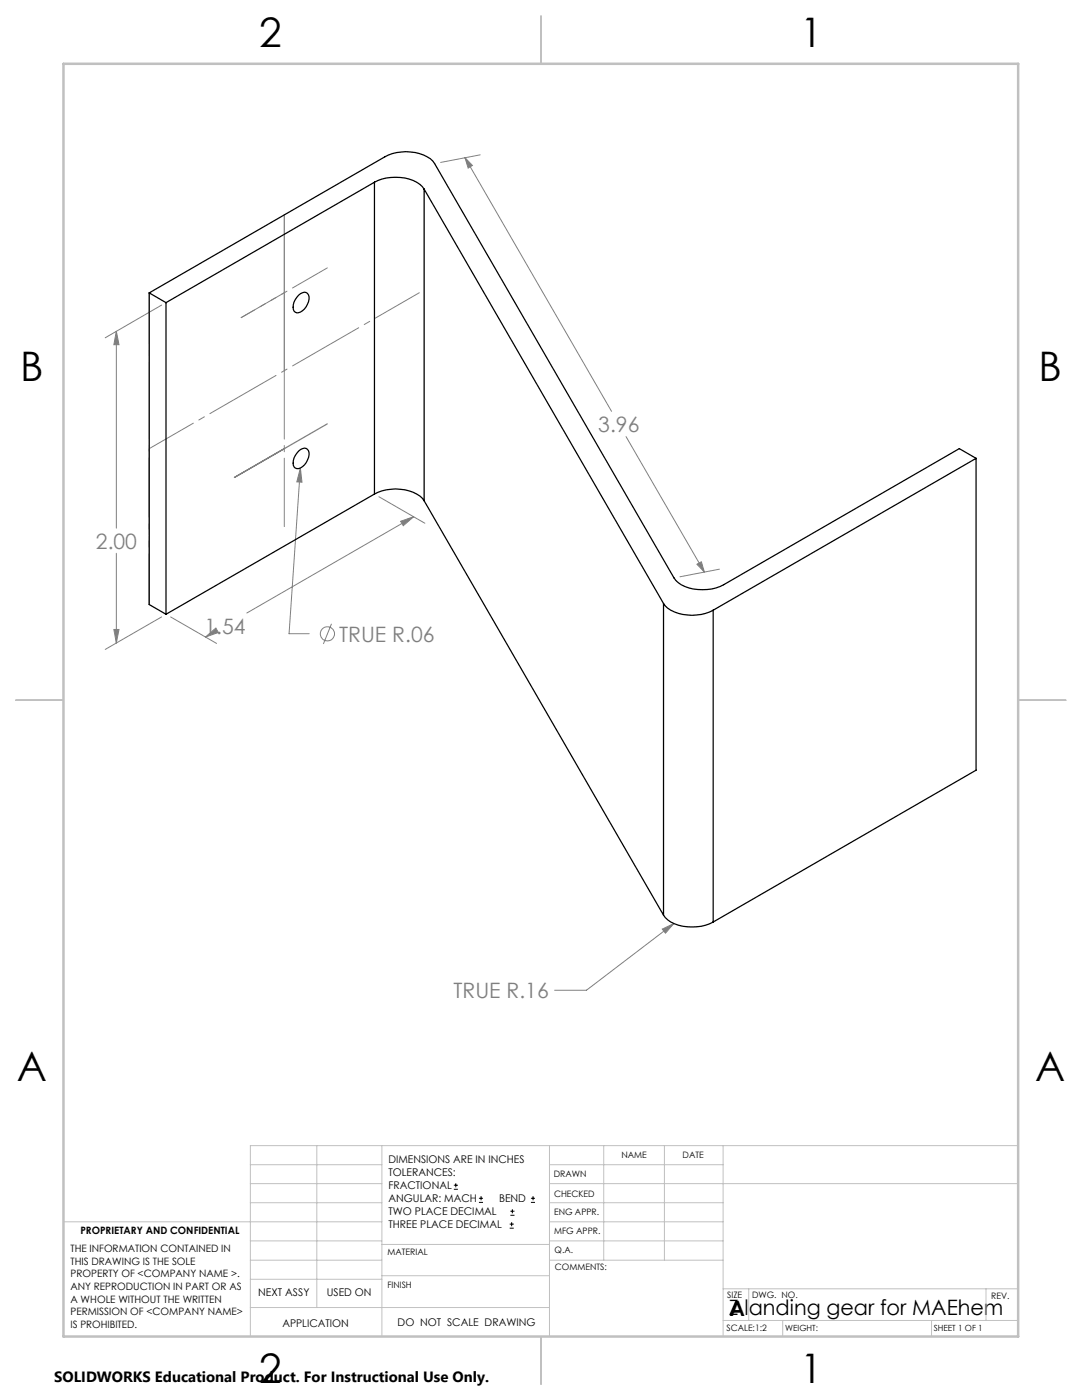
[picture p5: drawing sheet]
<svg xmlns="http://www.w3.org/2000/svg" width="216mm" height="279mm" viewBox="0 0 216 279" stroke-linecap="round" stroke-linejoin="round" font-family="sans-serif">
<g fill="none" stroke="#808080" stroke-width=".2">
<path d="M92.8 31.5l1.5 1.5-.9 .5zM92.8 31.5l29.2 50.6M95.8 30.9l-7.9 1.5M23.2 66.1l.5 2.7h-1zM23.2 66.1v39.3M32.2 60.9l-11.2 6.5M59.9 93.4l.4 2.8h-1.1zM59.9 93.4l-2.2 33.1h4M75.6 99.1l9.2 5.3M124.9 87.1l15.6 27.1M23.2 110.4v17.9M79.9 104l2.6-.9-2 1.8z"/>
<path d="M82.5 103.1l-33.3 19.2M139.1 112.6l.8-.5 .6 2.1zM143.5 113.6l-7.8 1.5M22.7 125.6h1l-.5 2.7zM32.2 123.1l-11.2 6.5M34 123.1l9.2 5.3M41 127.1l2.1-1.8 .5 .9zM41 127.1h.1M66.1 124.5l-1.6 4M132.2 185.4l2.2-1.1-1.6 1.9zM134.4 184.3l-17.4 13.3h-6.3"/>
<circle cx="65.3" cy="126.5" r="1.42"/>
</g>
<g fill="none" stroke="#000" stroke-width=".2">
<path d="M90.6 237.3h.8M90.6 236.5h.8M90.9 236.1v.9M95.6 240h.8M95.6 239.1h.8M96 238.7v.8M105.9 240h.9M105.9 239.1h.9M106.4 238.7v.8M101.7 245.1h.8M101.7 244.3h.8M101.8 242.5h.9"/>
<path d="M101.8 241.7h.9M102.1 243.9v.8M102.2 241.3v.8"/>
</g>
<g fill="none" stroke="#c0c0c0" stroke-width=".2">
<path d="M50 232.4h26.2M50 236.2h26.2M63.2 228.6v32.3M76.2 228.6v38.1M109.6 228.6v38.1M109.6 232.4h34.7M109.6 236.2h93.6M120.5 228.6v22.9M132.6 228.6v22.9M144.3 228.6v38.1M203.2 228.6h-153.2v38.1M12.7 243.8h63.5"/>
<path d="M50 251.5h26.2M50 240h26.2M50 247.7h26.2M50 255.3h26.2M76.2 254.6h33.4M76.2 248.4h33.4M109.6 251.5h34.7M109.6 243.8h34.7M109.6 240h34.7M109.6 247.7h34.7M144.3 257.2h58.9M149.4 257.2v6.3"/>
<path d="M196.7 257.2v6.3M50 260.9h59.6M144.3 263.5h58.9M156.2 263.5v3.2M185.9 263.5v3.2"/>
</g>
<path d="M108 3.2v9.5M3.1 139.7h9.6M203.2 139.7h9.5M108 266.7v9.6" fill="none" stroke="#c0c0c0" stroke-width=".25"/>
<path d="M12.7 12.7h190.5v254h-190.5z" fill="none" stroke="#c0c0c0" stroke-width=".5"/>
<path d="M56.7 42.9v31.1M65.3 84.6l-18.5 10.7 9.9-5.8" fill="none" stroke="#808080" stroke-width=".25"/>
<path d="M29.8 58.4v62.2M29.8 89.5l53.9-31.1" fill="none" stroke="#808080" stroke-width=".2" stroke-dasharray="15.2 1.3 1.3 1.3" stroke-dashoffset="5.1"/>
<path d="M56.7 74v31.1M29.8 120.6v-31.1" fill="none" stroke="#808080" stroke-width=".2" stroke-dasharray="15.2 1.3 1.3 1.3" stroke-dashoffset="1.6"/>
<path d="M56.7 58.4l-8.6 5" fill="none" stroke="#808080" stroke-width=".2" stroke-dasharray="15.2 1.3 1.3 1.3" stroke-dashoffset="12.2"/>
<path d="M48.1 63.4l17.2-9.9" fill="none" stroke="#808080" stroke-width=".2" stroke-dasharray="15.2 1.3 1.3 1.3" stroke-dashoffset="7.2"/>
<path d="M59.9 93.4l-.7 2.8h1.1zM23.2 66.1l.5 2.7h-1zM22.7 125.6h1l-.5 2.7zM41 127.1l2.1-1.8 .5 .9zM79.9 104l2.6-.9-2 1.8zM92.8 31.5l1.5 1.5-.9 .5zM139.1 112.6l.8-.5 .6 2.1zM132.2 185.4l.6 .8 1.6-1.9z" fill="#808080"/>
<g fill="none" stroke="#000" stroke-width=".25">
<path d="M74.7 36.4a9.2 9.2 0 0 1 9.1 .4l.8 .9M74.7 36.4l-41.6 24M74.7 36.4v62.2M84.6 37.7l47.8 82.7M84.6 37.7v62.2M29.8 58.5l47-27.2a8.9 8.9 0 0 1 9.6 .8l48.1 83.2a6.5 6.5 0 0 0 5.7 2.4 8.2 8.2 0 0 0 4.2-1l47-27.2 3.4 2M29.8 58.5l3.3 1.9M29.8 58.5v62.1l3.3 2M59.6 58.9a1.11 1.11 0 0 1 1.1-.6 1.11 1.11 0 0 1 1 .9 3.1 3.1 0 0 1-2.5 3.2 1.44 1.44 0 0 1-.5-2.1zM33.1 60.4v62.2M59.6 90a1.11 1.11 0 0 1 1.1-.6 1.11 1.11 0 0 1 1 .9 3 3 0 0 1-2.5 3.2 1.11 1.11 0 0 1-.7-1.6 3.8 3.8 0 0 1 1.1-1.9zM74.7 98.6a8.9 8.9 0 0 1 9.6 .8l.3 .5"/>
<path d="M74.7 98.6l-41.6 24M84.6 99.9l47.8 82.7M194.8 91.5l-52.5 30.3M194.8 91.5v62.2l-52.5 30.3M132.4 120.4a6.8 6.8 0 0 0 5.7 2.4 8.8 8.8 0 0 0 4.2-1M132.4 120.4v62.2M142.3 121.8v62.2M132.4 182.6a6.5 6.5 0 0 0 5.7 2.4 8.2 8.2 0 0 0 4.2-1"/>
</g>
<g font-size="8.1">
<text x="51.7" y="9.3">2</text>
<text x="159.7" y="9.3">1</text>
<text x="4" y="76">B</text>
<text x="207.2" y="76">B</text>
<text x="3.3" y="215.7">A</text>
<text x="206.5" y="215.7">A</text>
<text x="51.7" y="276">2</text>
<text x="159.7" y="276">1</text>
</g>
<g font-size="4.2" fill="#808080">
<text x="119.4" y="86.2">3.96</text>
<text x="19.1" y="109.5">2.00</text>
<text x="40.8" y="126.5">1.54</text>
<text x="67.7" y="128">TRUE R.06</text>
<text x="90.5" y="199.2">TRUE R.16</text>
</g>
<g font-size="4.2">
<text x="145.4" y="262.4">Z landing gear for MAEhem</text>
<text x="145.6" y="262.7">A</text>
</g>
<text font-size="3" x="10.8" y="275.7">SOLIDWORKS Educational Product. For Instructional Use Only.</text>
<g font-size="2.1">
<text x="77.5" y="232.2">DIMENSIONS ARE IN INCHES</text>
<text x="77.5" y="234.7">TOLERANCES:</text>
<text x="77.5" y="237.3">FRACTIONAL</text>
<text x="77.5" y="239.9">ANGULAR: MACH</text>
<text x="99.6" y="239.9">BEND</text>
<text x="77.5" y="242.5">TWO PLACE DECIMAL</text>
<text x="77.5" y="245.1">THREE PLACE DECIMAL</text>
<text x="51.5" y="258.7">NEXT ASSY</text>
<text x="65.2" y="258.6">USED ON</text>
<text x="56.3" y="264.8">APPLICATION</text>
<text x="79.3" y="264.6">DO NOT SCALE DRAWING</text>
</g>
<g font-size="2">
<text x="14.1" y="249.9">THE INFORMATION CONTAINED IN</text>
<text x="16" y="246.3">PROPRIETARY AND CONFIDENTIAL</text>
<text x="14.1" y="252.4">THIS DRAWING IS THE SOLE</text>
<text x="14.1" y="254.9">PROPERTY OF &lt;COMPANY NAME &gt;.</text>
<text x="14.1" y="257.4">ANY REPRODUCTION IN PART OR AS</text>
<text x="14.1" y="260">A WHOLE WITHOUT THE WRITTEN</text>
<text x="14.1" y="262.5">PERMISSION OF &lt;COMPANY NAME&gt;</text>
<text x="14.1" y="265">IS PROHIBITED.</text>
</g>
<g font-size="1.8">
<text x="124" y="231.1">NAME</text>
<text x="136.2" y="231.1">DATE</text>
<text x="110.5" y="234.8">DRAWN</text>
<text x="110.5" y="238.9">CHECKED</text>
<text x="110.6" y="242.5">ENG APPR.</text>
<text x="77.3" y="250.5">MATERIAL</text>
<text x="110.6" y="246.3">MFG APPR.</text>
<text x="110.7" y="250">Q.A.</text>
<text x="77.3" y="257">FINISH</text>
<text x="110.7" y="253.5">COMMENTS:</text>
<text x="145.1" y="259">SIZE</text>
<text x="150.1" y="259.1">DWG. NO.</text>
<text x="197.8" y="259.2">REV.</text>
<text x="145" y="265.7">SCALE:1:2</text>
</g>
<g font-size="1.7">
<text x="156.7" y="265.7">WEIGHT:</text>
<text x="186.3" y="265.7">SHEET 1 OF 1</text>
</g>
</svg>
